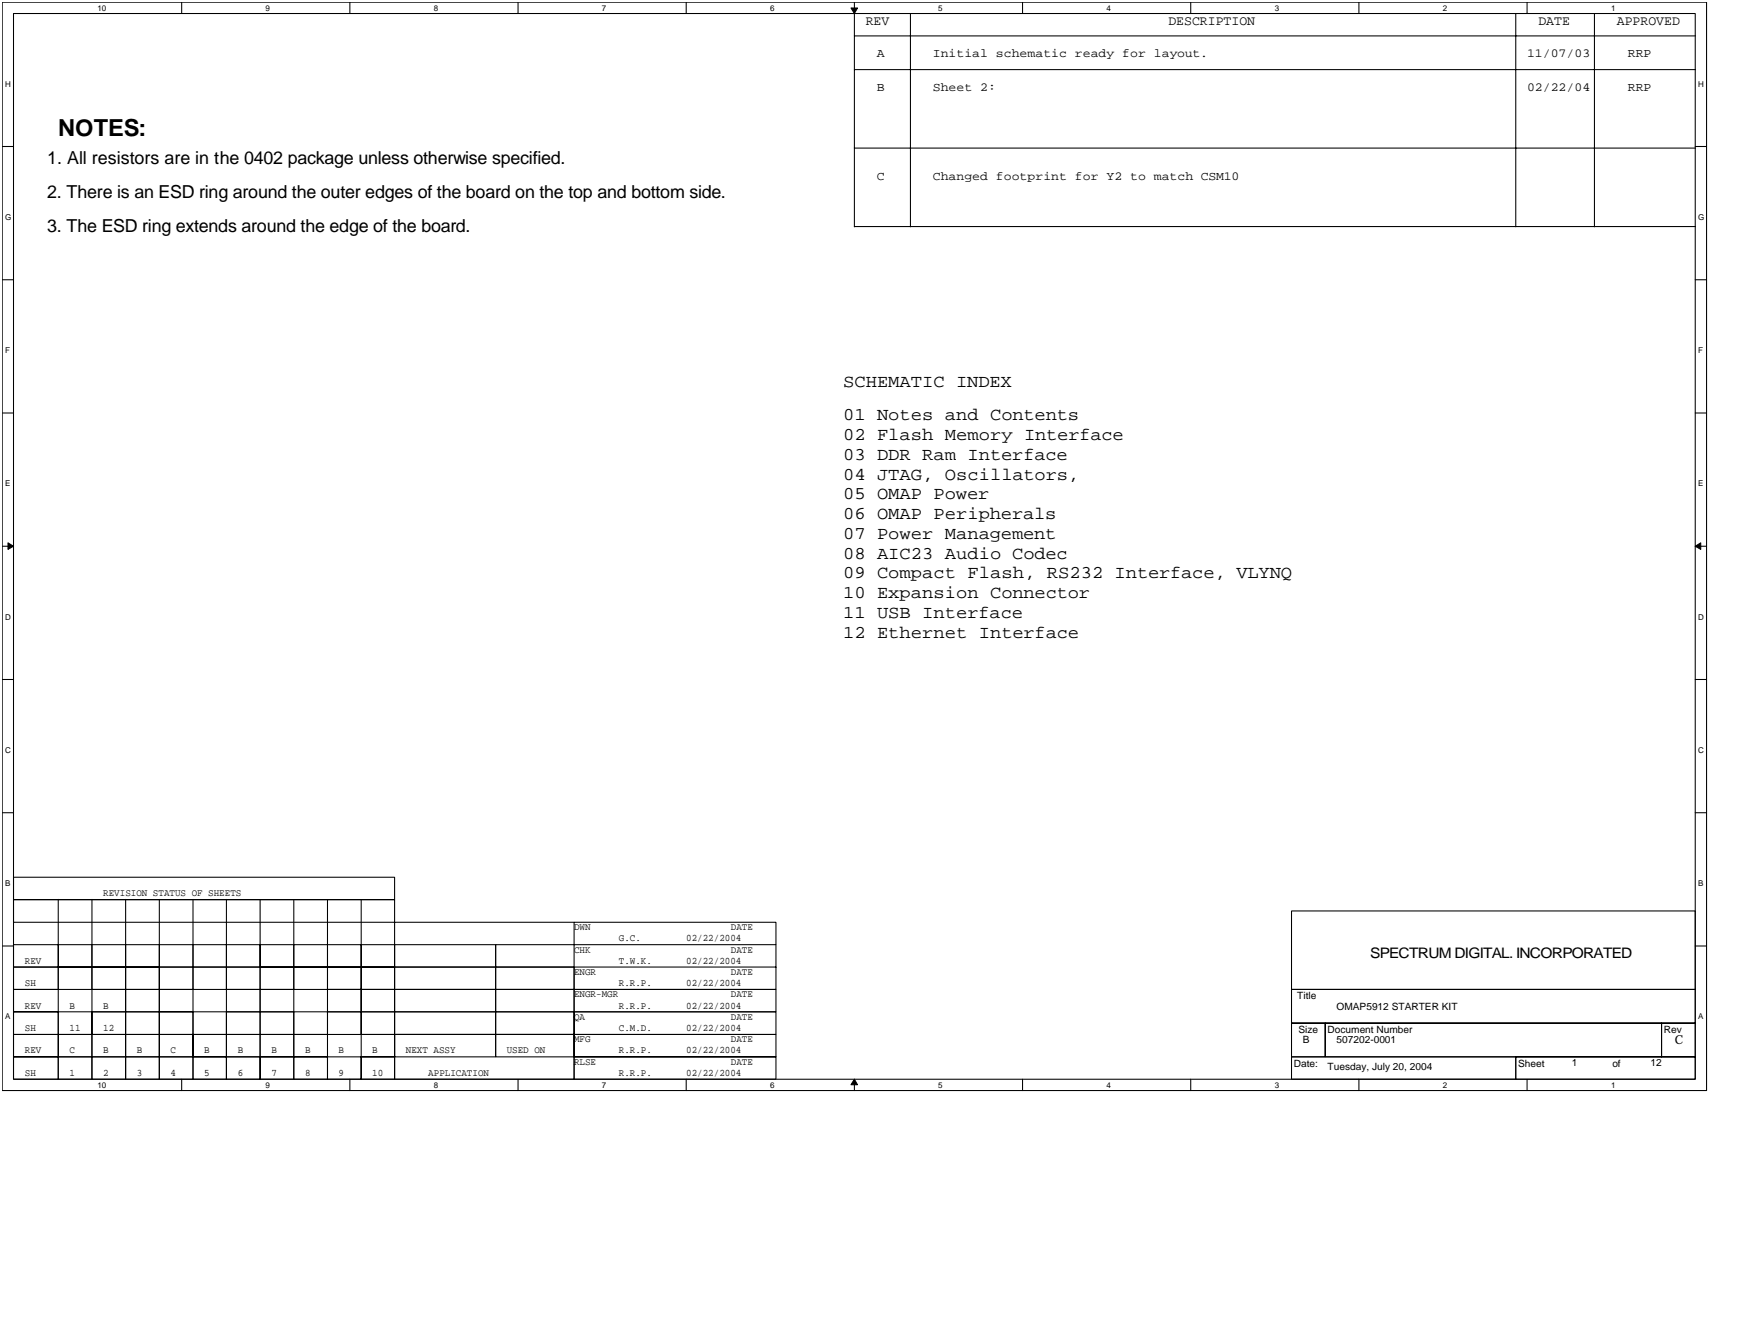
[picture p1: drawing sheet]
<svg xmlns="http://www.w3.org/2000/svg" width="279mm" height="216mm" viewBox="0 0 279 216" stroke-linecap="round" stroke-linejoin="round" font-family="sans-serif">
<path d="M.4 .4h274.1v174.9h-274.1zM2.2 2.2h270.5v171.3h-270.5z" fill="none" stroke="#000" stroke-width=".17"/>
<g fill="#fff">
<path d="M15.7 .6h1.3v1.4h-1.3z"/>
<path d="M15.7 173.7h1.3v1.4h-1.3z"/>
</g>
<path d="M29.2 .4v1.8M29.2 173.5v1.8" fill="none" stroke="#000" stroke-width=".17"/>
<g fill="#fff">
<path d="M42.7 .6h.7v1.4h-.7z"/>
<path d="M42.7 173.7h.7v1.4h-.7z"/>
</g>
<path d="M56.3 .4v1.8M56.3 173.5v1.8" fill="none" stroke="#000" stroke-width=".17"/>
<g fill="#fff">
<path d="M69.8 .6h.7v1.4h-.7z"/>
<path d="M69.8 173.7h.7v1.4h-.7z"/>
</g>
<path d="M83.3 .4v1.8M83.3 173.5v1.8" fill="none" stroke="#000" stroke-width=".17"/>
<g fill="#fff">
<path d="M96.8 .6h.7v1.4h-.7z"/>
<path d="M96.8 173.7h.7v1.4h-.7z"/>
</g>
<path d="M110.4 .4v1.8M110.4 173.5v1.8" fill="none" stroke="#000" stroke-width=".17"/>
<g fill="#fff">
<path d="M123.9 .6h.7v1.4h-.7z"/>
<path d="M123.9 173.7h.7v1.4h-.7z"/>
</g>
<path d="M137.4 .4v1.8M137.4 173.5v1.8" fill="none" stroke="#000" stroke-width=".17"/>
<path d="M136.9 1.3h1l-.5 .9zM137.4 173.5l.5 .9h-1z" fill="#000" stroke="#000" stroke-width=".16"/>
<g fill="#fff">
<path d="M150.9 .6h.7v1.4h-.7z"/>
<path d="M150.9 173.7h.7v1.4h-.7z"/>
</g>
<path d="M164.5 .4v1.8M164.5 173.5v1.8" fill="none" stroke="#000" stroke-width=".17"/>
<g fill="#fff">
<path d="M178 .6h.7v1.4h-.7z"/>
<path d="M178 173.7h.7v1.4h-.7z"/>
</g>
<path d="M191.5 .4v1.8M191.5 173.5v1.8" fill="none" stroke="#000" stroke-width=".17"/>
<g fill="#fff">
<path d="M205 .6h.7v1.4h-.7z"/>
<path d="M205 173.7h.7v1.4h-.7z"/>
</g>
<path d="M218.6 .4v1.8M218.6 173.5v1.8" fill="none" stroke="#000" stroke-width=".17"/>
<g fill="#fff">
<path d="M232.1 .6h.7v1.4h-.7z"/>
<path d="M232.1 173.7h.7v1.4h-.7z"/>
</g>
<path d="M245.6 .4v1.8M245.6 173.5v1.8" fill="none" stroke="#000" stroke-width=".17"/>
<g fill="#fff">
<path d="M259.1 .6h.7v1.4h-.7z"/>
<path d="M259.1 173.7h.7v1.4h-.7z"/>
<path d="M.8 12.8h.9v1.4h-.9z"/>
<path d="M273.1 12.8h.9v1.4h-.9z"/>
<path d="M.8 34.2h1v1.4h-1z"/>
<path d="M273.1 34.2h1v1.4h-1z"/>
</g>
<path d="M.4 23.6h1.8M272.7 23.6h1.8" fill="none" stroke="#000" stroke-width=".17"/>
<g fill="#fff">
<path d="M.8 55.6h.8v1.4h-.8z"/>
<path d="M273.1 55.6h.8v1.4h-.8z"/>
</g>
<path d="M.4 45h1.8M272.7 45h1.8" fill="none" stroke="#000" stroke-width=".17"/>
<g fill="#fff">
<path d="M.8 77.1h.8v1.4h-.8z"/>
<path d="M273.1 77.1h.9v1.4h-.9z"/>
</g>
<path d="M.4 66.4h1.8M272.7 66.4h1.8" fill="none" stroke="#000" stroke-width=".17"/>
<g fill="#fff">
<path d="M.8 98.5h.9v1.4h-.9z"/>
<path d="M273.1 98.5h.9v1.4h-.9z"/>
</g>
<path d="M.4 87.8h1.8M272.7 87.8h1.8" fill="none" stroke="#000" stroke-width=".17"/>
<path d="M1.3 87.3l.9 .5-.9 .5zM272.7 87.8l.9-.5v1z" fill="#000" stroke="#000" stroke-width=".16"/>
<g fill="#fff">
<path d="M.8 119.9h.9v1.4h-.9z"/>
<path d="M273.1 119.9h.9v1.4h-.9z"/>
</g>
<path d="M.4 109.2h1.8M272.7 109.2h1.8" fill="none" stroke="#000" stroke-width=".17"/>
<g fill="#fff">
<path d="M.8 141.3h.8v1.4h-.8z"/>
<path d="M273.1 141.3h.9v1.4h-.9z"/>
</g>
<path d="M.4 130.7h1.8M272.7 130.7h1.8" fill="none" stroke="#000" stroke-width=".17"/>
<g fill="#fff">
<path d="M.8 162.7h.8v1.4h-.8z"/>
<path d="M273.1 162.7h.9v1.4h-.9z"/>
</g>
<g fill="none" stroke="#000" stroke-width=".17">
<path d="M137.4 11.2h135.3M137.4 2.2v34.3M137.4 5.8h135.3M146.4 2.2v34.3M243.8 2.2v34.3M256.5 2.2v34.3M137.4 36.4h135.3M137.4 23.8h135.3M.4 152.1h1.8M2.2 151.9h7.2v3.6h-7.2zM2.2 155.5h7.2v3.6h-7.2zM2.2 159.1h7.2v3.6h-7.2z"/>
<path d="M2.2 144.6h61.3v3.7h-61.3zM2.2 141h61.3v3.6h-61.3zM9.4 151.9h5.4v3.6h-5.4zM9.4 155.5h5.4v3.6h-5.4zM9.4 144.6v7.3M14.8 159.1h5.4v3.6h-5.4zM14.8 155.5h5.4v3.6h-5.4zM14.8 151.9h5.4v3.6h-5.4zM14.8 144.6v7.3M20.2 151.9h5.4v3.6h-5.4zM20.2 155.5h5.4v3.6h-5.4zM20.2 159.1h5.4v3.6h-5.4z"/>
<path d="M20.2 144.6v7.3M25.6 159.1h5.4v3.6h-5.4zM25.6 155.5h5.4v3.6h-5.4zM25.6 151.9h5.4v3.6h-5.4zM25.6 144.6v7.3M31 151.9h5.4v3.6h-5.4M31 155.5h5.4v3.6h-5.4zM31 144.6v10.9M36.4 155.5h5.4v3.6h-5.4zM36.4 151.9h5.4v3.6h-5.4zM36.4 159.1h5.4v3.6h-5.4zM36.4 144.6v7.3"/>
<path d="M41.8 159.1h5.5v3.6h-5.5zM41.8 151.9h5.5v3.6h-5.5zM41.8 155.5h5.5v3.6h-5.5zM41.8 144.6v7.3M47.3 155.5h5.4v3.6h-5.4zM47.3 151.9h5.4v3.6h-5.4zM47.3 144.6v7.3M52.7 159.1h5.4v3.6h-5.4zM52.7 155.5h5.4v3.6h-5.4zM52.7 151.9h5.4v3.6h-5.4zM52.7 144.6v7.3M58.1 151.9h5.4v3.6h-5.4z"/>
<path d="M58.1 155.5h5.4v3.6h-5.4zM58.1 159.1h5.4v3.6h-5.4zM58.1 144.6v7.3M63.4 148.3h28.9M63.5 155.5h16.2v3.6h-16.2zM63.5 159.1h16.2v3.6h-16.2zM63.5 151.9h16.2v3.6h-16.2zM63.5 148.3v3.6M79.7 155.5h12.6v3.6h-12.6zM79.7 159.1h12.6v3.6h-12.6zM79.7 151.9h12.6v3.6h-12.6zM92.3 155.5h32.5v3.6h-32.5z"/>
<path d="M92.3 148.3h32.5v3.6h-32.5zM92.3 159.1h32.5v3.6h-32.5zM124.8 151.9v3.6M207.7 146.4h65v12.7h-65zM207.7 159.1h65v5.4h-65zM272.7 152.1h1.8M2.2 166.3h7.2v3.6h-7.2zM2.2 169.9h7.2v3.6h-7.2zM2.2 162.7h7.2v3.6h-7.2zM9.4 162.7h5.4v3.6h-5.4zM9.4 166.3h5.4v3.6h-5.4zM9.4 169.9h5.4v3.6h-5.4z"/>
<path d="M14.8 162.7h5.4v3.6h-5.4zM14.8 169.9h5.4v3.6h-5.4zM14.8 166.3h5.4v3.6h-5.4zM20.2 162.7h5.4v3.6h-5.4zM20.2 166.3h5.4v3.6h-5.4zM20.2 169.9h5.4v3.6h-5.4zM25.6 169.9h5.4v3.6h-5.4zM25.6 162.7h5.4v3.6h-5.4zM25.6 166.3h5.4v3.6h-5.4zM31 169.9h5.4v3.6h-5.4zM31 166.3h5.4v3.6h-5.4zM31 162.7h5.4v3.6h-5.4z"/>
<path d="M36.4 169.9h5.4v3.6h-5.4zM36.4 162.7h5.4v3.6h-5.4zM36.4 166.3h5.4v3.6h-5.4zM41.8 162.7h5.5v3.6h-5.5zM41.8 169.9h5.5v3.6h-5.5zM41.8 166.3h5.5v3.6h-5.5zM47.3 169.9h5.4v3.6h-5.4zM47.3 166.3h5.4v3.6h-5.4zM47.3 162.7h5.4v3.6h-5.4zM52.7 169.9h5.4v3.6h-5.4zM52.7 162.7h5.4v3.6h-5.4zM58.1 169.9h5.4v3.6h-5.4z"/>
<path d="M58.1 166.3h5.4v3.6h-5.4zM58.1 162.7h5.4v3.6h-5.4zM63.5 166.3h28.8v7.2h-28.8zM63.5 162.7h16.2v3.6h-16.2zM63.5 166.3h16.2v3.6h-16.2zM79.7 162.7h12.6v3.6h-12.6zM79.7 166.3h12.6v3.6h-12.6zM92.3 162.7h32.5v3.6h-32.5zM92.3 166.3h32.5v3.6h-32.5zM92.3 169.9h32.5v3.6h-32.5zM207.7 169.9h36.1v3.6h-36.1zM207.7 164.5h5.5v5.4h-5.5z"/>
<path d="M213.2 164.5h54.1v5.4h-54.1zM243.8 169.9h28.9v3.6h-28.9zM267.3 164.5h5.4v5.4h-5.4z"/>
</g>
<text font-size="3.8" x="9.4" y="21.9">NOTES:</text>
<g font-size="2.9">
<text x="7.6" y="26.4">1. All resistors are in the 0402 package unless otherwise specified.</text>
<text x="7.6" y="31.8">2. There is an ESD ring around the outer edges of the board on the top and bottom side.</text>
<text x="7.6" y="37.2">3. The ESD ring extends around the edge of the board.</text>
<text x="135.6" y="62.2">SCHEMATIC INDEX</text>
<text x="135.6" y="67.6">01 Notes and Contents</text>
<text x="135.6" y="70.8">02 Flash Memory Interface</text>
<text x="135.6" y="73.9">03 DDR Ram Interface</text>
<text x="135.6" y="77.1">04 JTAG, Oscillators,</text>
<text x="135.6" y="80.3">05 OMAP Power</text>
<text x="135.6" y="83.5">06 OMAP Peripherals</text>
<text x="135.6" y="86.6">07 Power Management</text>
<text x="135.6" y="89.8">08 AIC23 Audio Codec</text>
<text x="135.6" y="93">09 Compact Flash, RS232 Interface, VLYNQ</text>
<text x="135.6" y="96.2">10 Expansion Connector</text>
<text x="135.6" y="99.3">11 USB Interface</text>
<text x="135.6" y="102.5">12 Ethernet Interface</text>
</g>
<text font-size="2.3" x="220.4" y="154">SPECTRUM DIGITAL. INCORPORATED</text>
<g font-size="2.2">
<text x="139.2" y="4">REV</text>
<text x="187.9" y="4">DESCRIPTION</text>
<text x="247.5" y="4">DATE</text>
<text x="260.1" y="4">APPROVED</text>
</g>
<g font-size="2">
<text x="141" y="9.2">A</text>
<text x="150" y="9.2">Initial schematic ready for layout.</text>
<text x="245.6" y="9.2">11/07/03</text>
<text x="261.8" y="9.2">RRP</text>
<text x="141" y="14.6">B</text>
<text x="150" y="14.6">Sheet 2:</text>
<text x="245.6" y="14.6">02/22/04</text>
<text x="261.8" y="14.6">RRP</text>
<text x="141" y="29">C</text>
<text x="150" y="29">Changed footprint for Y2 to match CSM10</text>
<text x="269.4" y="167.8">C</text>
</g>
<g font-size="1.6">
<text x="16.6" y="144.1">REVISION STATUS OF SHEETS</text>
<text x="92.3" y="149.5">DWN</text>
<text x="117.6" y="149.5">DATE</text>
<text x="4" y="154.9">REV</text>
<text x="92.3" y="153.1">CHK</text>
<text x="99.5" y="151.3">G.C.</text>
<text x="99.5" y="154.9">T.W.K.</text>
<text x="110.4" y="151.3">02/22/2004</text>
<text x="110.4" y="154.9">02/22/2004</text>
<text x="117.6" y="153.1">DATE</text>
<text x="4" y="158.6">SH</text>
<text x="92.3" y="160.3">ENGR-MGR</text>
<text x="92.3" y="156.7">ENGR</text>
<text x="99.5" y="158.6">R.R.P.</text>
<text x="110.4" y="158.6">02/22/2004</text>
<text x="117.6" y="160.3">DATE</text>
<text x="117.6" y="156.7">DATE</text>
<text x="208.7" y="160.7">Title</text>
<text x="4" y="162.2">REV</text>
<text x="4" y="165.7">SH</text>
<text x="11.2" y="165.7">11</text>
<text x="11.2" y="162.2">B</text>
<text x="16.6" y="165.7">12</text>
<text x="16.6" y="162.2">B</text>
<text x="92.3" y="167.6">MFG</text>
<text x="92.3" y="163.9">QA</text>
<text x="99.5" y="162.2">R.R.P.</text>
<text x="99.5" y="165.7">C.M.D.</text>
<text x="110.4" y="162.2">02/22/2004</text>
<text x="110.4" y="165.7">02/22/2004</text>
<text x="117.6" y="163.9">DATE</text>
<text x="117.6" y="167.6">DATE</text>
<text x="208.8" y="166.1">Size</text>
<text x="209.6" y="167.7">B</text>
<text x="213.5" y="166.1">Document Number</text>
<text x="215" y="167.7">507202-0001</text>
<text x="215" y="162.3">OMAP5912 STARTER KIT</text>
<text x="267.6" y="166.1">Rev</text>
<text x="4" y="172.9">SH</text>
<text x="4" y="169.3">REV</text>
<text x="11.2" y="169.3">C</text>
<text x="11.2" y="172.9">1</text>
<text x="16.6" y="169.3">B</text>
<text x="16.6" y="172.9">2</text>
<text x="22" y="172.9">3</text>
<text x="22" y="169.3">B</text>
<text x="27.4" y="172.9">4</text>
<text x="27.4" y="169.3">C</text>
<text x="32.8" y="172.9">5</text>
<text x="32.8" y="169.3">B</text>
<text x="38.2" y="172.9">6</text>
<text x="38.2" y="169.3">B</text>
<text x="43.7" y="172.9">7</text>
<text x="43.7" y="169.3">B</text>
<text x="49.1" y="172.9">8</text>
<text x="49.1" y="169.3">B</text>
<text x="54.5" y="172.9">9</text>
<text x="54.5" y="169.3">B</text>
<text x="59.9" y="172.9">10</text>
<text x="59.9" y="169.3">B</text>
<text x="65.3" y="169.3">NEXT ASSY</text>
<text x="68.9" y="172.9">APPLICATION</text>
<text x="81.5" y="169.3">USED ON</text>
<text x="92.3" y="171.2">RLSE</text>
<text x="99.5" y="169.3">R.R.P.</text>
<text x="99.5" y="172.9">R.R.P.</text>
<text x="110.4" y="169.3">02/22/2004</text>
<text x="110.4" y="172.9">02/22/2004</text>
<text x="117.6" y="171.2">DATE</text>
<text x="208.1" y="171.5">Date:</text>
<text x="213.5" y="172.1">Tuesday, July 20, 2004</text>
<text x="244.2" y="171.5">Sheet</text>
<text x="252.8" y="171.3">1</text>
<text x="259.3" y="171.5">of</text>
<text x="265.5" y="171.3">12</text>
</g>
<g font-size="1.3">
<text x="15.7" y="1.7">10</text>
<text x="42.7" y="1.7">9</text>
<text x="69.8" y="1.7">8</text>
<text x="96.8" y="1.7">7</text>
<text x="123.9" y="1.7">6</text>
<text x="150.9" y="1.7">5</text>
<text x="178" y="1.7">4</text>
<text x="205" y="1.7">3</text>
<text x="232.1" y="1.7">2</text>
<text x="259.1" y="1.7">1</text>
<text x=".8" y="14">H</text>
<text x="273.1" y="14">H</text>
<text x=".8" y="35.4">G</text>
<text x="273.1" y="35.4">G</text>
<text x=".8" y="56.8">F</text>
<text x="273.1" y="56.8">F</text>
<text x=".8" y="78.2">E</text>
<text x="273.1" y="78.2">E</text>
<text x=".8" y="99.6">D</text>
<text x="273.1" y="99.6">D</text>
<text x=".8" y="121">C</text>
<text x="273.1" y="121">C</text>
<text x=".8" y="142.5">B</text>
<text x="273.1" y="142.5">B</text>
<text x=".8" y="163.9">A</text>
<text x="273.1" y="163.9">A</text>
<text x="15.7" y="174.9">10</text>
<text x="42.7" y="174.9">9</text>
<text x="69.8" y="174.9">8</text>
<text x="96.8" y="174.9">7</text>
<text x="123.9" y="174.9">6</text>
<text x="150.9" y="174.9">5</text>
<text x="178" y="174.9">4</text>
<text x="205" y="174.9">3</text>
<text x="232.1" y="174.9">2</text>
<text x="259.1" y="174.9">1</text>
</g>
</svg>
